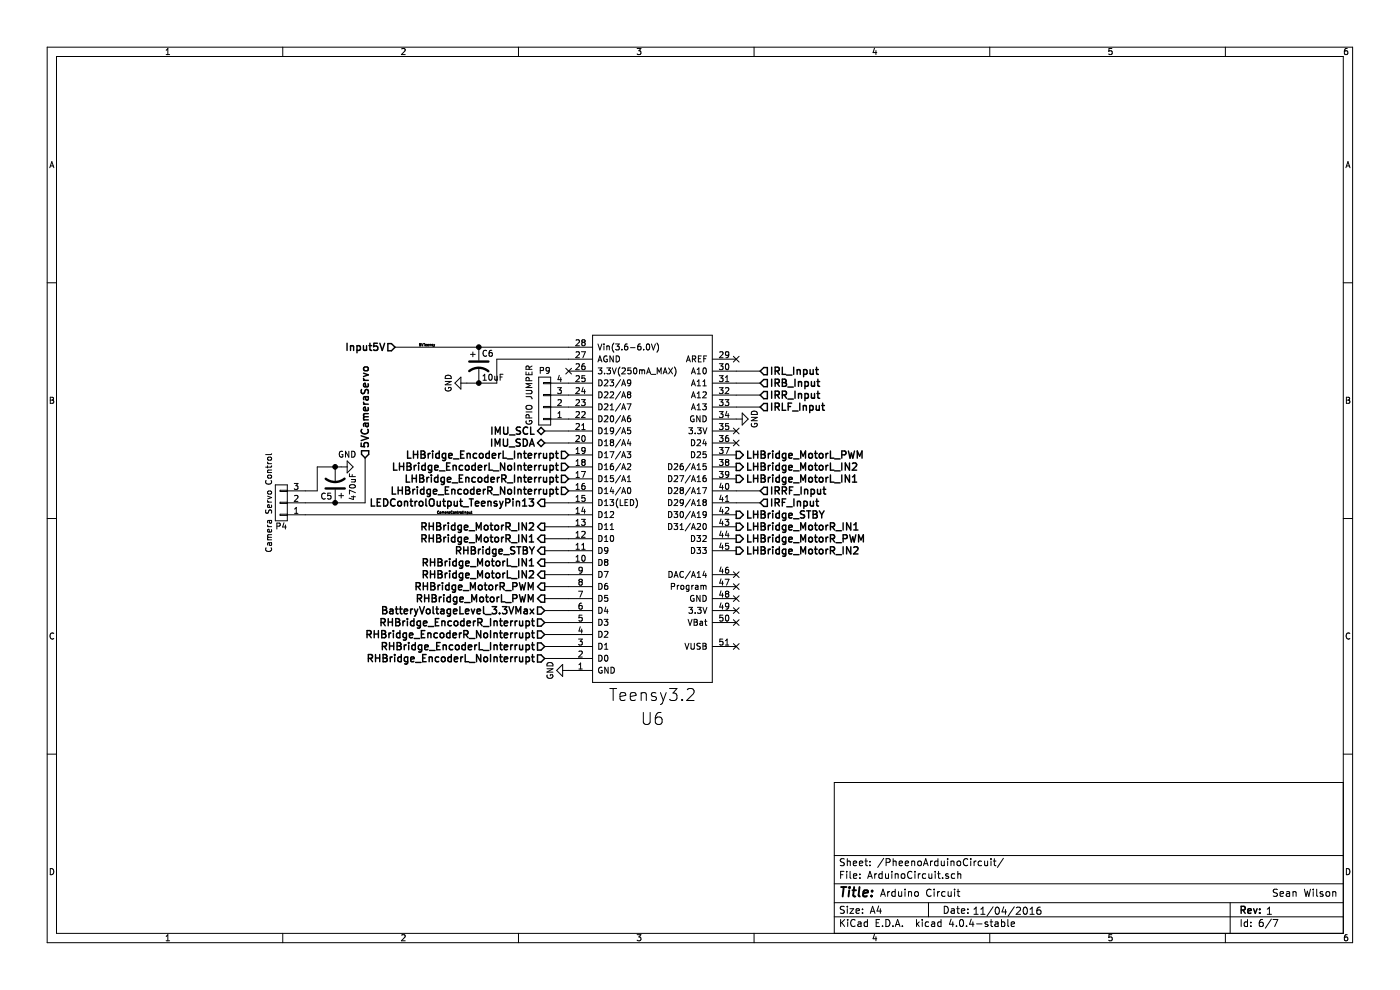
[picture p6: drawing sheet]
EESchema Schematic File Version 2
LIBS:power
LIBS:device
LIBS:transistors
LIBS:conn
LIBS:linear
LIBS:regul
LIBS:74xx
LIBS:cmos4000
LIBS:adc-dac
LIBS:memory
LIBS:xilinx
LIBS:microcontrollers
LIBS:dsp
LIBS:microchip
LIBS:analog_switches
LIBS:motorola
LIBS:texas
LIBS:intel
LIBS:audio
LIBS:interface
LIBS:digital-audio
LIBS:philips
LIBS:display
LIBS:cypress
LIBS:siliconi
LIBS:opto
LIBS:atmel
LIBS:contrib
LIBS:valves
LIBS:PheenoComponentsV1
LIBS:PheenoComponentsV2
LIBS:MainBoard-cache
EELAYER 25 0
EELAYER END
$Descr A4 11693 8268
encoding utf-8
Sheet 6 7
Title ""
Date ""
Rev ""
Comp ""
Comment1 ""
Comment2 ""
Comment3 ""
Comment4 ""
$EndDescr
Text HLabel 3300 2900 0    60   Input ~ 12
Input5V
Text HLabel 4550 3600 0    60   BiDi ~ 12
IMU_SCL
Text HLabel 4550 3700 0    60   BiDi ~ 12
IMU_SDA
Text HLabel 6350 3200 2    60   Input ~ 12
IRB_Input
Text HLabel 6350 3100 2    60   Input ~ 12
IRL_Input
Text HLabel 6350 3400 2    60   Input ~ 12
IRLF_Input
Text HLabel 6350 4200 2    60   Input ~ 12
IRF_Input
Text HLabel 6350 4100 2    60   Input ~ 12
IRRF_Input
Text HLabel 6350 3300 2    60   Input ~ 12
IRR_Input
Text HLabel 4550 5300 0    60   Input ~ 12
RHBridge_EncoderR_NoInterrupt
Text HLabel 4550 5500 0    60   Input ~ 12
RHBridge_EncoderL_NoInterrupt
Text HLabel 4550 5000 0    60   Output ~ 12
RHBridge_MotorL_PWM
Text HLabel 4550 4800 0    60   Output ~ 12
RHBridge_MotorL_IN2
Text HLabel 4550 4700 0    60   Output ~ 12
RHBridge_MotorL_IN1
Text HLabel 4550 4600 0    60   Output ~ 12
RHBridge_STBY
Text HLabel 4550 4400 0    60   Output ~ 12
RHBridge_MotorR_IN2
Text HLabel 4550 4900 0    60   Output ~ 12
RHBridge_MotorR_PWM
$Comp
L CONN_01X03 P4
U 1 1
P 2350 4200
F 0 "P4" H 2350 4400 50  0000 C CNN
F 1 "Camera Servo Control" V 2450 4200 50  0000 C CNN
F 2 "Pin_Headers:Pin_Header_Straight_1x03" H 2350 4200 50  0001 C CNN
F 3 "" H 2350 4200 50  0000 C CNN
	1    2350 4200
	-1   0    0    1   
$EndComp
Text HLabel 4550 5400 0    60   Input ~ 12
RHBridge_EncoderL_Interrupt
Text HLabel 4550 5200 0    60   Input ~ 12
RHBridge_EncoderR_Interrupt
Text Notes 7350 7500 0    60   ~ 0
Arduino Circuit
Text Notes 10625 7500 0    60   ~ 0
Sean Wilson
Text Notes 10575 7650 0    60   ~ 0
1
Text Notes 8125 7650 0    60   ~ 0
11/04/2016
$Comp
L Teensy3.2 U6
U 1 1
P 4950 5600
F 0 "U6" H 5450 5200 100 0000 C CNN
F 1 "Teensy3.2" H 5450 5400 100 0000 C CNN
F 2 "PheenoFootprintsV2:Teensy3.2" H 4950 5500 100 0001 C CNN
F 3 "" H 4950 5500 100 0001 C CNN
	1    4950 5600
	1    0    0    -1  
$EndComp
$Comp
L GND #PWR023
U 1 1
P 3900 3200
F 0 "#PWR023" H 3900 2950 50  0001 C CNN
F 1 "GND" H 3900 3050 50  0000 C CNN
F 2 "" H 3900 3200 50  0000 C CNN
F 3 "" H 3900 3200 50  0000 C CNN
	1    3900 3200
	0    1    1    0   
$EndComp
NoConn ~ 4750 3100
NoConn ~ 6150 4800
NoConn ~ 6150 4900
NoConn ~ 6150 5000
NoConn ~ 6150 5100
NoConn ~ 6150 5200
NoConn ~ 6150 5400
NoConn ~ 6150 3000
$Comp
L GND #PWR024
U 1 1
P 4750 5600
F 0 "#PWR024" H 4750 5350 50  0001 C CNN
F 1 "GND" H 4750 5450 50  0000 C CNN
F 2 "" H 4750 5600 50  0000 C CNN
F 3 "" H 4750 5600 50  0000 C CNN
	1    4750 5600
	0    1    1    0   
$EndComp
Text HLabel 4550 5100 0    60   Input ~ 12
BatteryVoltageLevel_3.3VMax
$Comp
L GND #PWR025
U 1 1
P 6150 3500
F 0 "#PWR025" H 6150 3250 50  0001 C CNN
F 1 "GND" H 6150 3350 50  0000 C CNN
F 2 "" H 6150 3500 50  0000 C CNN
F 3 "" H 6150 3500 50  0000 C CNN
	1    6150 3500
	0    -1   -1   0   
$EndComp
NoConn ~ 6150 3600
Wire Wire Line
	2550 4300 4750 4300
Text Label 3650 4300 0    20   ~ 4
CameraControlInput
$Comp
L GND #PWR026
U 1 1
P 2850 3900
F 0 "#PWR026" H 2850 3650 50  0001 C CNN
F 1 "GND" V 2950 3850 50  0000 C CNN
F 2 "" H 2850 3900 50  0000 C CNN
F 3 "" H 2850 3900 50  0000 C CNN
	1    2850 3900
	0    -1   -1   0   
$EndComp
Wire Wire Line
	3300 2900 4750 2900
Wire Wire Line
	2550 4200 3050 4200
Text Label 3500 2900 0    20   ~ 4
5VTeensy
$Comp
L CP1 C5
U 1 1
P 2800 4050
F 0 "C5" H 2825 4150 50  0000 L CNN
F 1 "470uF" V 2650 3950 50  0000 L CNN
F 2 "Capacitors_ThroughHole:C_Radial_D10_L16_P5" H 2800 4050 50  0001 C CNN
F 3 "" H 2800 4050 50  0000 C CNN
	1    2800 4050
	-1   0    0    1   
$EndComp
Connection ~ 2800 4200
Wire Wire Line
	2650 3900 2850 3900
Wire Wire Line
	2650 3900 2650 4100
Wire Wire Line
	2650 4100 2550 4100
Connection ~ 2800 3900
$Comp
L CP1 C6
U 1 1
P 4000 3050
F 0 "C6" H 4025 3150 50  0000 L CNN
F 1 "10uF" H 4025 2950 50  0000 L CNN
F 2 "PheenoFootprintsV2:C_Radial_D4_P1.5" H 4000 3050 50  0001 C CNN
F 3 "" H 4000 3050 50  0000 C CNN
	1    4000 3050
	1    0    0    -1  
$EndComp
Connection ~ 4000 2900
Text HLabel 4550 4200 0    60   Output ~ 12
LEDControlOutput_TeensyPin13
Wire Wire Line
	4750 4200 4550 4200
Wire Wire Line
	6150 4200 6350 4200
Wire Wire Line
	6150 4100 6350 4100
Wire Wire Line
	6150 3400 6350 3400
Wire Wire Line
	6150 3300 6350 3300
Wire Wire Line
	6150 3200 6350 3200
Wire Wire Line
	6150 3100 6350 3100
Wire Wire Line
	4750 3600 4550 3600
Wire Wire Line
	4750 3700 4550 3700
Wire Wire Line
	4750 4400 4550 4400
Wire Wire Line
	4750 4500 4550 4500
Wire Wire Line
	4750 4600 4550 4600
Wire Wire Line
	4750 4700 4550 4700
Wire Wire Line
	4750 4800 4550 4800
Wire Wire Line
	4550 4900 4750 4900
Wire Wire Line
	4750 5000 4550 5000
Wire Wire Line
	4550 5100 4750 5100
Wire Wire Line
	4750 5200 4550 5200
Wire Wire Line
	4550 5300 4750 5300
Wire Wire Line
	4750 5400 4550 5400
Wire Wire Line
	4550 5500 4750 5500
Text HLabel 3050 3825 1    60   Input ~ 12
5VCameraServo
Wire Wire Line
	3050 4200 3050 3825
Text HLabel 6150 3800 2    60   Output ~ 12
LHBridge_MotorL_PWM
Text HLabel 6150 4500 2    60   Output ~ 12
LHBridge_MotorR_PWM
Text HLabel 6150 3900 2    60   Output ~ 12
LHBridge_MotorL_IN2
Text HLabel 6150 4000 2    60   Output ~ 12
LHBridge_MotorL_IN1
Text HLabel 6150 4300 2    60   Output ~ 12
LHBridge_STBY
Text HLabel 6150 4400 2    60   Output ~ 12
LHBridge_MotorR_IN1
Text HLabel 6150 4600 2    60   Output ~ 12
LHBridge_MotorR_IN2
Text HLabel 4550 4500 0    60   Output ~ 12
RHBridge_MotorR_IN1
Text HLabel 4750 3800 0    60   Input ~ 12
LHBridge_EncoderL_Interrupt
Text HLabel 4750 3900 0    60   Input ~ 12
LHBridge_EncoderL_NoInterrupt
Text HLabel 4750 4100 0    60   Input ~ 12
LHBridge_EncoderR_NoInterrupt
Text HLabel 4750 4000 0    60   Input ~ 12
LHBridge_EncoderR_Interrupt
$Comp
L CONN_01X04 P9
U 1 1
P 4550 3350
F 0 "P9" H 4550 3100 50  0000 C CNN
F 1 "GPIO JUMPER" V 4675 3300 50  0000 C CNN
F 2 "Pin_Headers:Pin_Header_Straight_1x04" H 4550 3350 50  0001 C CNN
F 3 "" H 4550 3350 50  0000 C CNN
	1    4550 3350
	-1   0    0    1   
$EndComp
NoConn ~ 6150 3700
Wire Wire Line
	4000 3200 3900 3200
NoConn ~ 4750 3000
$EndSCHEMATC
